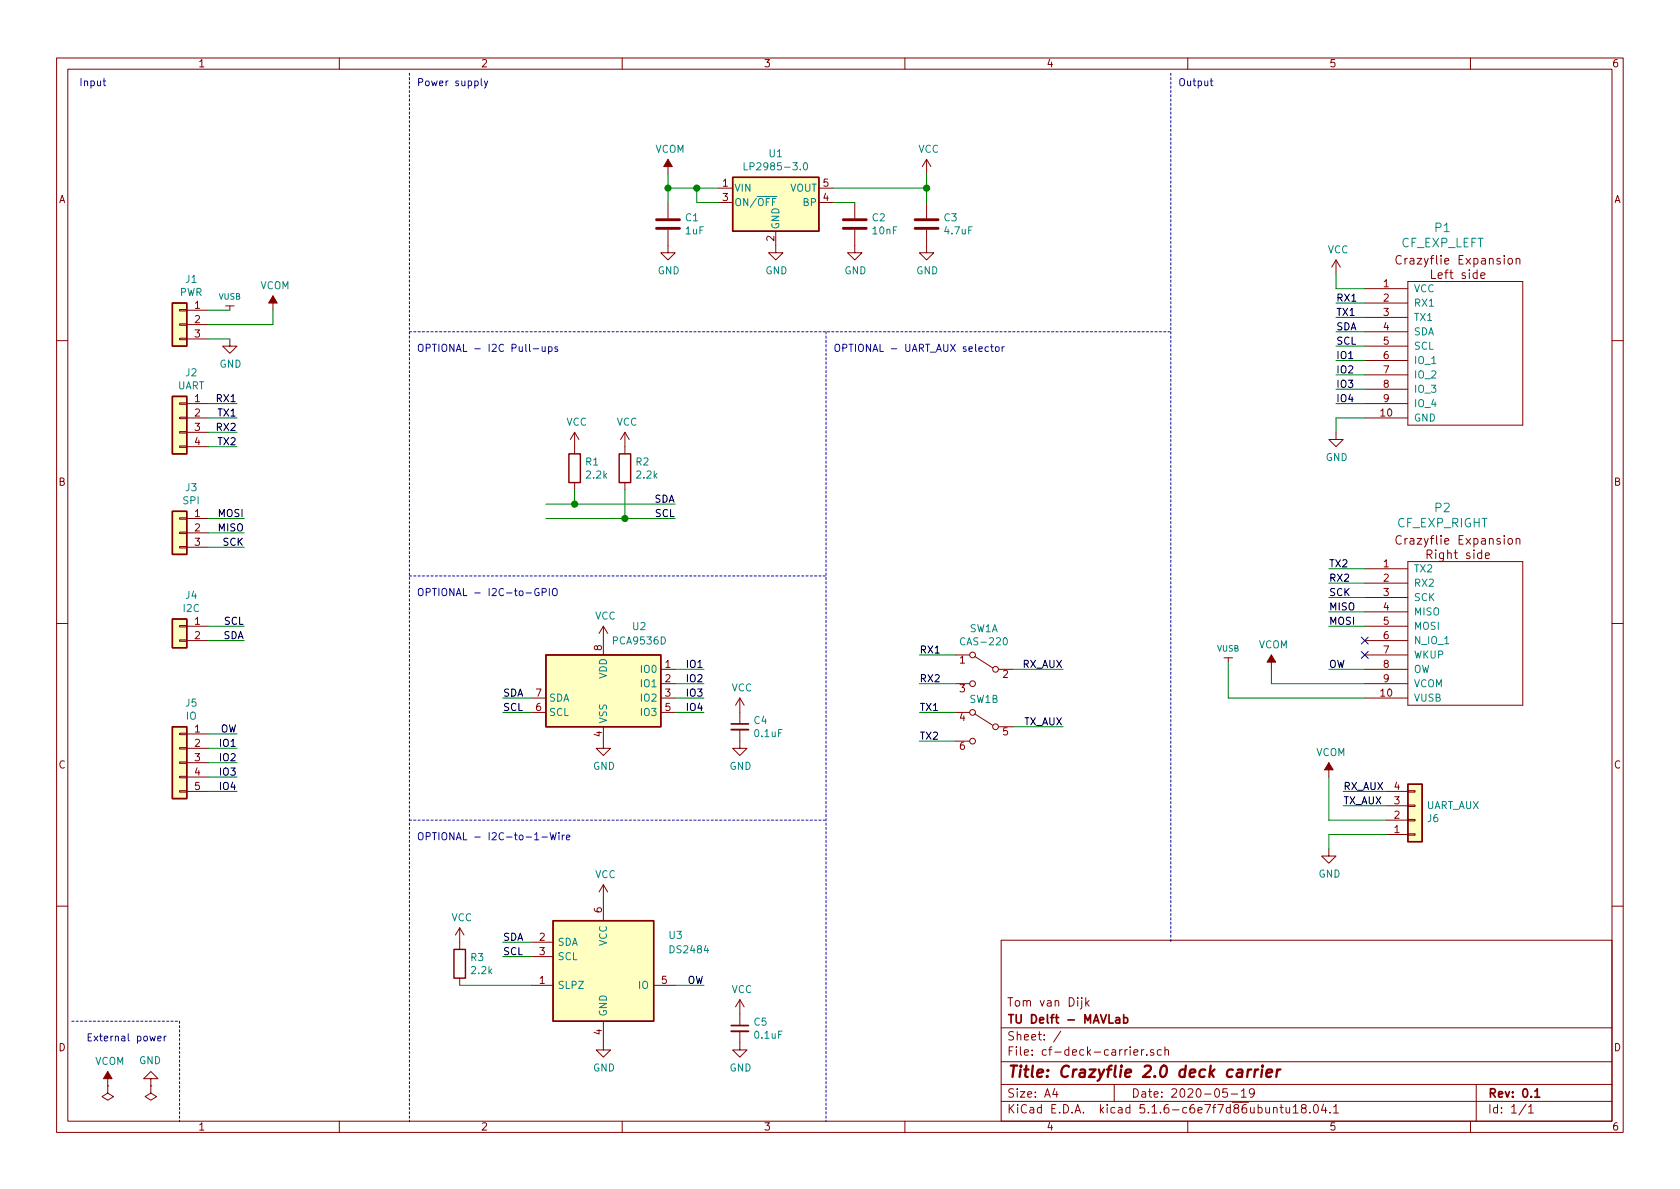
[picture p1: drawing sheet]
EESchema Schematic File Version 4
EELAYER 30 0
EELAYER END
$Descr A4 11693 8268
encoding utf-8
Sheet 1 1
Title "Crazyflie 2.0 deck carrier"
Date "2020-05-19"
Rev "0.1"
Comp "TU Delft - MAVLab"
Comment1 "Tom van Dijk"
Comment2 ""
Comment3 ""
Comment4 ""
$EndDescr
$Comp
L crazyflie-exp:CF_EXP_LEFT P1
U 1 1
P 10200 2450
F 0 "P1" H 10358 3327 60  0000 C CNN
F 1 "CF_EXP_LEFT" H 10358 3221 60  0000 C CNN
F 2 "project-footprints:CF2-DECK-SMD-HOLES" H 10350 1800 60  0001 C CNN
F 3 "" H 10350 1800 60  0000 C CNN
	1    10200 2450
	-1   0    0    -1  
$EndComp
$Comp
L crazyflie-exp:CF_EXP_RIGHT P2
U 1 1
P 10200 4400
F 0 "P2" H 10358 5277 60  0000 C CNN
F 1 "CF_EXP_RIGHT" H 10358 5171 60  0000 C CNN
F 2 "project-footprints:CF2-DECK-SMD-HOLES" H 10350 3750 60  0001 C CNN
F 3 "" H 10350 3750 60  0000 C CNN
	1    10200 4400
	-1   0    0    -1  
$EndComp
$Comp
L Connector_Generic:Conn_01x04 J2
U 1 1
P 1250 2900
F 0 "J2" H 1168 3217 50  0000 C CNN
F 1 "UART" H 1168 3126 50  0000 C CNN
F 2 "Connector_Molex:Molex_PicoBlade_53048-0410_1x04_P1.25mm_Horizontal" H 1250 2900 50  0001 C CNN
F 3 "~" H 1250 2900 50  0001 C CNN
	1    1250 2900
	-1   0    0    -1  
$EndComp
$Comp
L Connector_Generic:Conn_01x03 J3
U 1 1
P 1250 3700
F 0 "J3" H 1168 4017 50  0000 C CNN
F 1 "SPI" H 1168 3926 50  0000 C CNN
F 2 "Connector_Molex:Molex_PicoBlade_53048-0310_1x03_P1.25mm_Horizontal" H 1250 3700 50  0001 C CNN
F 3 "~" H 1250 3700 50  0001 C CNN
	1    1250 3700
	-1   0    0    -1  
$EndComp
$Comp
L Connector_Generic:Conn_01x02 J4
U 1 1
P 1250 4350
F 0 "J4" H 1168 4567 50  0000 C CNN
F 1 "I2C" H 1168 4476 50  0000 C CNN
F 2 "Connector_Molex:Molex_PicoBlade_53048-0210_1x02_P1.25mm_Horizontal" H 1250 4350 50  0001 C CNN
F 3 "~" H 1250 4350 50  0001 C CNN
	1    1250 4350
	-1   0    0    -1  
$EndComp
$Comp
L Connector_Generic:Conn_01x04 J6
U 1 1
P 9850 5700
F 0 "J6" H 9930 5692 50  0000 L CNN
F 1 "UART_AUX" H 9930 5601 50  0000 L CNN
F 2 "Connector_Molex:Molex_PicoBlade_53048-0410_1x04_P1.25mm_Horizontal" H 9850 5700 50  0001 C CNN
F 3 "~" H 9850 5700 50  0001 C CNN
	1    9850 5700
	1    0    0    1   
$EndComp
$Comp
L Regulator_Linear:LP2985-3.0 U1
U 1 1
P 5400 1400
F 0 "U1" H 5400 1742 50  0000 C CNN
F 1 "LP2985-3.0" H 5400 1651 50  0000 C CNN
F 2 "Package_TO_SOT_SMD:SOT-23-5" H 5400 1725 50  0001 C CNN
F 3 "http://www.ti.com/lit/ds/symlink/lp2985.pdf" H 5400 1400 50  0001 C CNN
	1    5400 1400
	1    0    0    -1  
$EndComp
$Comp
L Device:C C2
U 1 1
P 5950 1550
F 0 "C2" H 6065 1596 50  0000 L CNN
F 1 "10nF" H 6065 1505 50  0000 L CNN
F 2 "Capacitor_SMD:C_0805_2012Metric_Pad1.15x1.40mm_HandSolder" H 5988 1400 50  0001 C CNN
F 3 "~" H 5950 1550 50  0001 C CNN
	1    5950 1550
	1    0    0    -1  
$EndComp
$Comp
L Device:C C1
U 1 1
P 4650 1550
F 0 "C1" H 4765 1596 50  0000 L CNN
F 1 "1uF" H 4765 1505 50  0000 L CNN
F 2 "Capacitor_SMD:C_0805_2012Metric_Pad1.15x1.40mm_HandSolder" H 4688 1400 50  0001 C CNN
F 3 "~" H 4650 1550 50  0001 C CNN
	1    4650 1550
	1    0    0    -1  
$EndComp
$Comp
L Device:C C3
U 1 1
P 6450 1550
F 0 "C3" H 6565 1596 50  0000 L CNN
F 1 "4.7uF" H 6565 1505 50  0000 L CNN
F 2 "Capacitor_SMD:C_0805_2012Metric_Pad1.15x1.40mm_HandSolder" H 6488 1400 50  0001 C CNN
F 3 "~" H 6450 1550 50  0001 C CNN
	1    6450 1550
	1    0    0    -1  
$EndComp
Wire Wire Line
	5000 1300 4850 1300
Wire Wire Line
	5000 1400 4850 1400
Wire Wire Line
	4850 1400 4850 1300
Connection ~ 4850 1300
Wire Wire Line
	4850 1300 4650 1300
Wire Wire Line
	4650 1400 4650 1300
$Comp
L power:GND #PWR0101
U 1 1
P 4650 1700
F 0 "#PWR0101" H 4650 1450 50  0001 C CNN
F 1 "GND" H 4655 1527 50  0000 C CNN
F 2 "" H 4650 1700 50  0001 C CNN
F 3 "" H 4650 1700 50  0001 C CNN
	1    4650 1700
	1    0    0    -1  
$EndComp
$Comp
L power:GND #PWR0102
U 1 1
P 5950 1700
F 0 "#PWR0102" H 5950 1450 50  0001 C CNN
F 1 "GND" H 5955 1527 50  0000 C CNN
F 2 "" H 5950 1700 50  0001 C CNN
F 3 "" H 5950 1700 50  0001 C CNN
	1    5950 1700
	1    0    0    -1  
$EndComp
Wire Wire Line
	5950 1400 5800 1400
$Comp
L power:GND #PWR0103
U 1 1
P 6450 1700
F 0 "#PWR0103" H 6450 1450 50  0001 C CNN
F 1 "GND" H 6455 1527 50  0000 C CNN
F 2 "" H 6450 1700 50  0001 C CNN
F 3 "" H 6450 1700 50  0001 C CNN
	1    6450 1700
	1    0    0    -1  
$EndComp
Wire Wire Line
	5800 1300 6450 1300
Wire Wire Line
	6450 1300 6450 1400
$Comp
L power:GND #PWR0104
U 1 1
P 5400 1700
F 0 "#PWR0104" H 5400 1450 50  0001 C CNN
F 1 "GND" H 5405 1527 50  0000 C CNN
F 2 "" H 5400 1700 50  0001 C CNN
F 3 "" H 5400 1700 50  0001 C CNN
	1    5400 1700
	1    0    0    -1  
$EndComp
$Comp
L power:VCC #PWR0105
U 1 1
P 6450 1200
F 0 "#PWR0105" H 6450 1050 50  0001 C CNN
F 1 "VCC" H 6465 1373 50  0000 C CNN
F 2 "" H 6450 1200 50  0001 C CNN
F 3 "" H 6450 1200 50  0001 C CNN
	1    6450 1200
	1    0    0    -1  
$EndComp
Connection ~ 6450 1300
$Comp
L power:VCOM #PWR0106
U 1 1
P 4650 1200
F 0 "#PWR0106" H 4650 1050 50  0001 C CNN
F 1 "VCOM" H 4665 1373 50  0000 C CNN
F 2 "" H 4650 1200 50  0001 C CNN
F 3 "" H 4650 1200 50  0001 C CNN
	1    4650 1200
	1    0    0    -1  
$EndComp
$Comp
L power:VCOM #PWR0107
U 1 1
P 1900 2150
F 0 "#PWR0107" H 1900 2000 50  0001 C CNN
F 1 "VCOM" H 1915 2323 50  0000 C CNN
F 2 "" H 1900 2150 50  0001 C CNN
F 3 "" H 1900 2150 50  0001 C CNN
	1    1900 2150
	1    0    0    -1  
$EndComp
$Comp
L power:GND #PWR0108
U 1 1
P 1600 2350
F 0 "#PWR0108" H 1600 2100 50  0001 C CNN
F 1 "GND" H 1605 2177 50  0000 C CNN
F 2 "" H 1600 2350 50  0001 C CNN
F 3 "" H 1600 2350 50  0001 C CNN
	1    1600 2350
	1    0    0    -1  
$EndComp
Wire Wire Line
	1450 2150 1600 2150
Wire Wire Line
	1450 2350 1600 2350
NoConn ~ 9500 4550
NoConn ~ 9500 4450
$Comp
L Connector_Generic:Conn_01x05 J5
U 1 1
P 1250 5300
F 0 "J5" H 1168 5717 50  0000 C CNN
F 1 "IO" H 1168 5626 50  0000 C CNN
F 2 "Connector_Molex:Molex_PicoBlade_53048-0510_1x05_P1.25mm_Horizontal" H 1250 5300 50  0001 C CNN
F 3 "~" H 1250 5300 50  0001 C CNN
	1    1250 5300
	-1   0    0    -1  
$EndComp
Text Label 1650 3000 2    50   ~ 0
RX2
Text Label 1650 3100 2    50   ~ 0
TX2
Text Label 1650 2800 2    50   ~ 0
RX1
Text Label 1650 2900 2    50   ~ 0
TX1
Wire Wire Line
	1650 2800 1450 2800
Wire Wire Line
	1650 2900 1450 2900
Wire Wire Line
	1650 3000 1450 3000
Wire Wire Line
	1650 3100 1450 3100
Text Label 9250 3950 0    50   ~ 0
TX2
Text Label 9250 4050 0    50   ~ 0
RX2
Wire Wire Line
	9250 3950 9500 3950
Wire Wire Line
	9250 4050 9500 4050
Text Label 9300 2100 0    50   ~ 0
RX1
Text Label 9300 2200 0    50   ~ 0
TX1
Wire Wire Line
	9300 2100 9500 2100
Wire Wire Line
	9300 2200 9500 2200
Text Label 1700 3800 2    50   ~ 0
SCK
Text Label 1700 3700 2    50   ~ 0
MISO
Text Label 1700 3600 2    50   ~ 0
MOSI
Wire Wire Line
	1700 3600 1450 3600
Wire Wire Line
	1700 3700 1450 3700
Wire Wire Line
	1700 3800 1450 3800
Text Label 9250 4150 0    50   ~ 0
SCK
Text Label 9250 4250 0    50   ~ 0
MISO
Text Label 9250 4350 0    50   ~ 0
MOSI
Wire Wire Line
	9250 4150 9500 4150
Wire Wire Line
	9250 4250 9500 4250
Wire Wire Line
	9250 4350 9500 4350
$Comp
L power:VCC #PWR0109
U 1 1
P 9300 1900
F 0 "#PWR0109" H 9300 1750 50  0001 C CNN
F 1 "VCC" H 9315 2073 50  0000 C CNN
F 2 "" H 9300 1900 50  0001 C CNN
F 3 "" H 9300 1900 50  0001 C CNN
	1    9300 1900
	1    0    0    -1  
$EndComp
Wire Wire Line
	9300 1900 9300 2000
Wire Wire Line
	9300 2000 9500 2000
$Comp
L power:GND #PWR0110
U 1 1
P 9300 3000
F 0 "#PWR0110" H 9300 2750 50  0001 C CNN
F 1 "GND" H 9305 2827 50  0000 C CNN
F 2 "" H 9300 3000 50  0001 C CNN
F 3 "" H 9300 3000 50  0001 C CNN
	1    9300 3000
	1    0    0    -1  
$EndComp
Wire Wire Line
	9300 3000 9300 2900
Wire Wire Line
	9300 2900 9500 2900
Text Label 1700 4450 2    50   ~ 0
SDA
Text Label 1700 4350 2    50   ~ 0
SCL
Wire Wire Line
	1700 4350 1450 4350
Wire Wire Line
	1700 4450 1450 4450
Text Label 9300 2300 0    50   ~ 0
SDA
Text Label 9300 2400 0    50   ~ 0
SCL
Wire Wire Line
	9300 2300 9500 2300
Wire Wire Line
	9300 2400 9500 2400
Wire Wire Line
	6450 1200 6450 1300
Wire Wire Line
	4650 1200 4650 1300
Connection ~ 4650 1300
$Comp
L power:VCOM #PWR0111
U 1 1
P 8850 4650
F 0 "#PWR0111" H 8850 4500 50  0001 C CNN
F 1 "VCOM" H 8865 4823 50  0000 C CNN
F 2 "" H 8850 4650 50  0001 C CNN
F 3 "" H 8850 4650 50  0001 C CNN
	1    8850 4650
	1    0    0    -1  
$EndComp
Wire Wire Line
	8850 4650 8850 4750
Wire Wire Line
	8850 4750 9500 4750
Text Label 1650 5200 2    50   ~ 0
IO1
Text Label 1650 5300 2    50   ~ 0
IO2
Text Label 1650 5400 2    50   ~ 0
IO3
Text Label 1650 5500 2    50   ~ 0
IO4
Text Label 1650 5100 2    50   ~ 0
OW
Wire Wire Line
	1650 5200 1450 5200
Wire Wire Line
	1650 5300 1450 5300
Wire Wire Line
	1650 5400 1450 5400
Wire Wire Line
	1650 5500 1450 5500
Text Label 9300 2500 0    50   ~ 0
IO1
Text Label 9300 2600 0    50   ~ 0
IO2
Text Label 9300 2700 0    50   ~ 0
IO3
Text Label 9300 2800 0    50   ~ 0
IO4
Wire Wire Line
	9300 2500 9500 2500
Wire Wire Line
	9300 2600 9500 2600
Wire Wire Line
	9300 2700 9500 2700
Wire Wire Line
	9300 2800 9500 2800
$Comp
L Connector_Generic:Conn_01x03 J1
U 1 1
P 1250 2250
F 0 "J1" H 1168 2567 50  0000 C CNN
F 1 "PWR" H 1168 2476 50  0000 C CNN
F 2 "Connector_Molex:Molex_PicoBlade_53048-0310_1x03_P1.25mm_Horizontal" H 1250 2250 50  0001 C CNN
F 3 "~" H 1250 2250 50  0001 C CNN
	1    1250 2250
	-1   0    0    -1  
$EndComp
$Comp
L vusb:VUSB #PWR0112
U 1 1
P 1600 2150
F 0 "#PWR0112" H 1610 2150 20  0001 C CNN
F 1 "VUSB" H 1600 2246 40  0000 C CNN
F 2 "" H 1600 2150 60  0001 C CNN
F 3 "" H 1600 2150 60  0001 C CNN
	1    1600 2150
	1    0    0    -1  
$EndComp
Wire Wire Line
	1900 2150 1900 2250
Wire Wire Line
	1900 2250 1450 2250
$Comp
L vusb:VUSB #PWR0113
U 1 1
P 8550 4600
F 0 "#PWR0113" H 8560 4600 20  0001 C CNN
F 1 "VUSB" H 8550 4696 40  0000 C CNN
F 2 "" H 8550 4600 60  0001 C CNN
F 3 "" H 8550 4600 60  0001 C CNN
	1    8550 4600
	1    0    0    -1  
$EndComp
Wire Wire Line
	8550 4600 8550 4850
Wire Wire Line
	8550 4850 9500 4850
Text Label 9250 4650 0    50   ~ 0
OW
Wire Wire Line
	9250 4650 9500 4650
$Comp
L power:VCOM #PWR0114
U 1 1
P 9250 5400
F 0 "#PWR0114" H 9250 5250 50  0001 C CNN
F 1 "VCOM" H 9265 5573 50  0000 C CNN
F 2 "" H 9250 5400 50  0001 C CNN
F 3 "" H 9250 5400 50  0001 C CNN
	1    9250 5400
	1    0    0    -1  
$EndComp
$Comp
L power:GND #PWR0115
U 1 1
P 9250 5900
F 0 "#PWR0115" H 9250 5650 50  0001 C CNN
F 1 "GND" H 9255 5727 50  0000 C CNN
F 2 "" H 9250 5900 50  0001 C CNN
F 3 "" H 9250 5900 50  0001 C CNN
	1    9250 5900
	1    0    0    -1  
$EndComp
Wire Wire Line
	9250 5900 9250 5800
Text Label 9350 5600 0    50   ~ 0
TX_AUX
Text Label 9350 5500 0    50   ~ 0
RX_AUX
$Comp
L Device:R R1
U 1 1
P 4000 3250
F 0 "R1" H 4070 3296 50  0000 L CNN
F 1 "2.2k" H 4070 3205 50  0000 L CNN
F 2 "Resistor_SMD:R_0805_2012Metric_Pad1.15x1.40mm_HandSolder" V 3930 3250 50  0001 C CNN
F 3 "~" H 4000 3250 50  0001 C CNN
	1    4000 3250
	1    0    0    -1  
$EndComp
$Comp
L Device:R R2
U 1 1
P 4350 3250
F 0 "R2" H 4420 3296 50  0000 L CNN
F 1 "2.2k" H 4420 3205 50  0000 L CNN
F 2 "Resistor_SMD:R_0805_2012Metric_Pad1.15x1.40mm_HandSolder" V 4280 3250 50  0001 C CNN
F 3 "~" H 4350 3250 50  0001 C CNN
	1    4350 3250
	1    0    0    -1  
$EndComp
$Comp
L power:VCC #PWR0116
U 1 1
P 4000 3100
F 0 "#PWR0116" H 4000 2950 50  0001 C CNN
F 1 "VCC" H 4015 3273 50  0000 C CNN
F 2 "" H 4000 3100 50  0001 C CNN
F 3 "" H 4000 3100 50  0001 C CNN
	1    4000 3100
	1    0    0    -1  
$EndComp
$Comp
L power:VCC #PWR0117
U 1 1
P 4350 3100
F 0 "#PWR0117" H 4350 2950 50  0001 C CNN
F 1 "VCC" H 4365 3273 50  0000 C CNN
F 2 "" H 4350 3100 50  0001 C CNN
F 3 "" H 4350 3100 50  0001 C CNN
	1    4350 3100
	1    0    0    -1  
$EndComp
Wire Wire Line
	4000 3400 4000 3500
Wire Wire Line
	4350 3400 4350 3600
Wire Wire Line
	4350 3600 4700 3600
Text Label 4700 3500 2    50   ~ 0
SDA
Text Label 4700 3600 2    50   ~ 0
SCL
Wire Wire Line
	4000 3500 4700 3500
Wire Wire Line
	4000 3500 3800 3500
Connection ~ 4000 3500
Wire Wire Line
	4350 3600 3800 3600
Connection ~ 4350 3600
$Comp
L power:GND #PWR0118
U 1 1
P 4200 5150
F 0 "#PWR0118" H 4200 4900 50  0001 C CNN
F 1 "GND" H 4205 4977 50  0000 C CNN
F 2 "" H 4200 5150 50  0001 C CNN
F 3 "" H 4200 5150 50  0001 C CNN
	1    4200 5150
	1    0    0    -1  
$EndComp
$Comp
L power:VCC #PWR0119
U 1 1
P 4200 4450
F 0 "#PWR0119" H 4200 4300 50  0001 C CNN
F 1 "VCC" H 4215 4623 50  0000 C CNN
F 2 "" H 4200 4450 50  0001 C CNN
F 3 "" H 4200 4450 50  0001 C CNN
	1    4200 4450
	1    0    0    -1  
$EndComp
Text Label 3500 4850 0    50   ~ 0
SDA
Text Label 3500 4950 0    50   ~ 0
SCL
Wire Wire Line
	3500 4850 3700 4850
Wire Wire Line
	3500 4950 3700 4950
Text Label 4900 4650 2    50   ~ 0
IO1
Text Label 4900 4750 2    50   ~ 0
IO2
Text Label 4900 4850 2    50   ~ 0
IO3
Text Label 4900 4950 2    50   ~ 0
IO4
Wire Wire Line
	4900 4650 4700 4650
Wire Wire Line
	4900 4750 4700 4750
Wire Wire Line
	4900 4850 4700 4850
Wire Wire Line
	4900 4950 4700 4950
$Comp
L maxim:DS2484 U3
U 1 1
P 4200 6750
F 0 "U3" H 4650 7000 50  0000 L CNN
F 1 "DS2484" H 4650 6900 50  0000 L CNN
F 2 "Package_SO:SOIC-8_3.9x4.9mm_P1.27mm" H 4250 6350 50  0001 L CNN
F 3 "" H 4470 7000 50  0001 C CNN
	1    4200 6750
	1    0    0    -1  
$EndComp
$Comp
L power:VCC #PWR0120
U 1 1
P 4200 6250
F 0 "#PWR0120" H 4200 6100 50  0001 C CNN
F 1 "VCC" H 4215 6423 50  0000 C CNN
F 2 "" H 4200 6250 50  0001 C CNN
F 3 "" H 4200 6250 50  0001 C CNN
	1    4200 6250
	1    0    0    -1  
$EndComp
$Comp
L power:GND #PWR0121
U 1 1
P 4200 7250
F 0 "#PWR0121" H 4200 7000 50  0001 C CNN
F 1 "GND" H 4205 7077 50  0000 C CNN
F 2 "" H 4200 7250 50  0001 C CNN
F 3 "" H 4200 7250 50  0001 C CNN
	1    4200 7250
	1    0    0    -1  
$EndComp
Text Label 4900 6850 2    50   ~ 0
OW
Wire Wire Line
	4900 6850 4700 6850
Text Label 3500 6550 0    50   ~ 0
SDA
Text Label 3500 6650 0    50   ~ 0
SCL
Wire Wire Line
	3500 6550 3700 6550
Wire Wire Line
	3500 6650 3700 6650
$Comp
L power:VCC #PWR0122
U 1 1
P 3200 6550
F 0 "#PWR0122" H 3200 6400 50  0001 C CNN
F 1 "VCC" H 3215 6723 50  0000 C CNN
F 2 "" H 3200 6550 50  0001 C CNN
F 3 "" H 3200 6550 50  0001 C CNN
	1    3200 6550
	1    0    0    -1  
$EndComp
$Comp
L Device:R R3
U 1 1
P 3200 6700
F 0 "R3" H 3270 6746 50  0000 L CNN
F 1 "2.2k" H 3270 6655 50  0000 L CNN
F 2 "Resistor_SMD:R_0805_2012Metric_Pad1.15x1.40mm_HandSolder" V 3130 6700 50  0001 C CNN
F 3 "~" H 3200 6700 50  0001 C CNN
	1    3200 6700
	1    0    0    -1  
$EndComp
Wire Wire Line
	3200 6850 3700 6850
$Comp
L Switch:SW_DPDT_x2 SW1
U 1 1
P 6850 4650
F 0 "SW1" H 6850 4935 50  0000 C CNN
F 1 "CAS-220" H 6850 4844 50  0000 C CNN
F 2 "project-footprints:CAS-220B" H 6850 4650 50  0001 C CNN
F 3 "~" H 6850 4650 50  0001 C CNN
	1    6850 4650
	-1   0    0    -1  
$EndComp
$Comp
L Switch:SW_DPDT_x2 SW1
U 2 1
P 6850 5050
F 0 "SW1" H 6850 5243 50  0000 C CNN
F 1 "CAS-220" H 6850 5244 50  0001 C CNN
F 2 "project-footprints:CAS-220B" H 6850 5050 50  0001 C CNN
F 3 "~" H 6850 5050 50  0001 C CNN
	2    6850 5050
	-1   0    0    -1  
$EndComp
Text Label 7400 5050 2    50   ~ 0
TX_AUX
Text Label 7400 4650 2    50   ~ 0
RX_AUX
Text Label 6400 4950 0    50   ~ 0
TX1
Text Label 6400 5150 0    50   ~ 0
TX2
Text Label 6400 4550 0    50   ~ 0
RX1
Text Label 6400 4750 0    50   ~ 0
RX2
Wire Wire Line
	6400 4550 6650 4550
Wire Wire Line
	6400 4750 6650 4750
Wire Wire Line
	6400 4950 6650 4950
Wire Wire Line
	6400 5150 6650 5150
Wire Wire Line
	7050 4650 7400 4650
Wire Wire Line
	7050 5050 7400 5050
$Comp
L Device:C_Small C4
U 1 1
P 5150 5050
F 0 "C4" H 5242 5096 50  0000 L CNN
F 1 "0.1uF" H 5242 5005 50  0000 L CNN
F 2 "Capacitor_SMD:C_0805_2012Metric_Pad1.15x1.40mm_HandSolder" H 5150 5050 50  0001 C CNN
F 3 "~" H 5150 5050 50  0001 C CNN
	1    5150 5050
	1    0    0    -1  
$EndComp
$Comp
L power:GND #PWR0123
U 1 1
P 5150 5150
F 0 "#PWR0123" H 5150 4900 50  0001 C CNN
F 1 "GND" H 5155 4977 50  0000 C CNN
F 2 "" H 5150 5150 50  0001 C CNN
F 3 "" H 5150 5150 50  0001 C CNN
	1    5150 5150
	1    0    0    -1  
$EndComp
$Comp
L power:VCC #PWR0124
U 1 1
P 5150 4950
F 0 "#PWR0124" H 5150 4800 50  0001 C CNN
F 1 "VCC" H 5165 5123 50  0000 C CNN
F 2 "" H 5150 4950 50  0001 C CNN
F 3 "" H 5150 4950 50  0001 C CNN
	1    5150 4950
	1    0    0    -1  
$EndComp
$Comp
L Device:C_Small C5
U 1 1
P 5150 7150
F 0 "C5" H 5242 7196 50  0000 L CNN
F 1 "0.1uF" H 5242 7105 50  0000 L CNN
F 2 "Capacitor_SMD:C_0805_2012Metric_Pad1.15x1.40mm_HandSolder" H 5150 7150 50  0001 C CNN
F 3 "~" H 5150 7150 50  0001 C CNN
	1    5150 7150
	1    0    0    -1  
$EndComp
$Comp
L power:GND #PWR0125
U 1 1
P 5150 7250
F 0 "#PWR0125" H 5150 7000 50  0001 C CNN
F 1 "GND" H 5155 7077 50  0000 C CNN
F 2 "" H 5150 7250 50  0001 C CNN
F 3 "" H 5150 7250 50  0001 C CNN
	1    5150 7250
	1    0    0    -1  
$EndComp
$Comp
L power:VCC #PWR0126
U 1 1
P 5150 7050
F 0 "#PWR0126" H 5150 6900 50  0001 C CNN
F 1 "VCC" H 5165 7223 50  0000 C CNN
F 2 "" H 5150 7050 50  0001 C CNN
F 3 "" H 5150 7050 50  0001 C CNN
	1    5150 7050
	1    0    0    -1  
$EndComp
Wire Wire Line
	9250 5800 9650 5800
Wire Wire Line
	9250 5700 9650 5700
Wire Wire Line
	9250 5400 9250 5700
Wire Wire Line
	9350 5500 9650 5500
Wire Wire Line
	9350 5600 9650 5600
$Comp
L power:PWR_FLAG #FLG0101
U 1 1
P 750 7550
F 0 "#FLG0101" H 750 7625 50  0001 C CNN
F 1 "PWR_FLAG" H 750 7723 50  0001 C CNN
F 2 "" H 750 7550 50  0001 C CNN
F 3 "~" H 750 7550 50  0001 C CNN
	1    750  7550
	-1   0    0    1   
$EndComp
$Comp
L power:VCOM #PWR0127
U 1 1
P 750 7550
F 0 "#PWR0127" H 750 7400 50  0001 C CNN
F 1 "VCOM" H 765 7723 50  0000 C CNN
F 2 "" H 750 7550 50  0001 C CNN
F 3 "" H 750 7550 50  0001 C CNN
	1    750  7550
	1    0    0    -1  
$EndComp
$Comp
L power:PWR_FLAG #FLG0102
U 1 1
P 1050 7550
F 0 "#FLG0102" H 1050 7625 50  0001 C CNN
F 1 "PWR_FLAG" H 1050 7723 50  0001 C CNN
F 2 "" H 1050 7550 50  0001 C CNN
F 3 "~" H 1050 7550 50  0001 C CNN
	1    1050 7550
	-1   0    0    1   
$EndComp
$Comp
L power:GND #PWR0128
U 1 1
P 1050 7550
F 0 "#PWR0128" H 1050 7300 50  0001 C CNN
F 1 "GND" H 1055 7377 50  0000 C CNN
F 2 "" H 1050 7550 50  0001 C CNN
F 3 "" H 1050 7550 50  0001 C CNN
	1    1050 7550
	-1   0    0    1   
$EndComp
$Comp
L Interface_Expansion:PCA9536D U2
U 1 1
P 4200 4750
F 0 "U2" H 4450 5150 50  0000 C CNN
F 1 "PCA9536D" H 4450 5050 50  0000 C CNN
F 2 "Package_SO:SOIC-8_3.9x4.9mm_P1.27mm" H 5200 4400 50  0001 C CNN
F 3 "http://www.nxp.com/documents/data_sheet/PCA9536.pdf" H 4000 3050 50  0001 C CNN
	1    4200 4750
	1    0    0    -1  
$EndComp
Wire Wire Line
	1450 5100 1650 5100
Text Notes 600  7250 0    50   ~ 0
External power
Wire Notes Line
	500  7100 1250 7100
Wire Notes Line
	1250 7100 1250 7800
Wire Notes Line
	5750 2300 5750 7800
Wire Notes Line
	2850 2300 8150 2300
Wire Notes Line
	2850 500  2850 7800
Wire Notes Line
	8150 500  8150 6550
Wire Notes Line
	2850 4000 5750 4000
Wire Notes Line
	2850 5700 5750 5700
Text Notes 2900 2450 0    50   ~ 0
OPTIONAL - I2C Pull-ups
Text Notes 2900 4150 0    50   ~ 0
OPTIONAL - I2C-to-GPIO
Text Notes 2900 5850 0    50   ~ 0
OPTIONAL - I2C-to-1-Wire
Text Notes 2900 600  0    50   ~ 0
Power supply
Text Notes 5800 2450 0    50   ~ 0
OPTIONAL - UART_AUX selector
Text Notes 550  600  0    50   ~ 0
Input
Text Notes 8200 600  0    50   ~ 0
Output
$EndSCHEMATC
